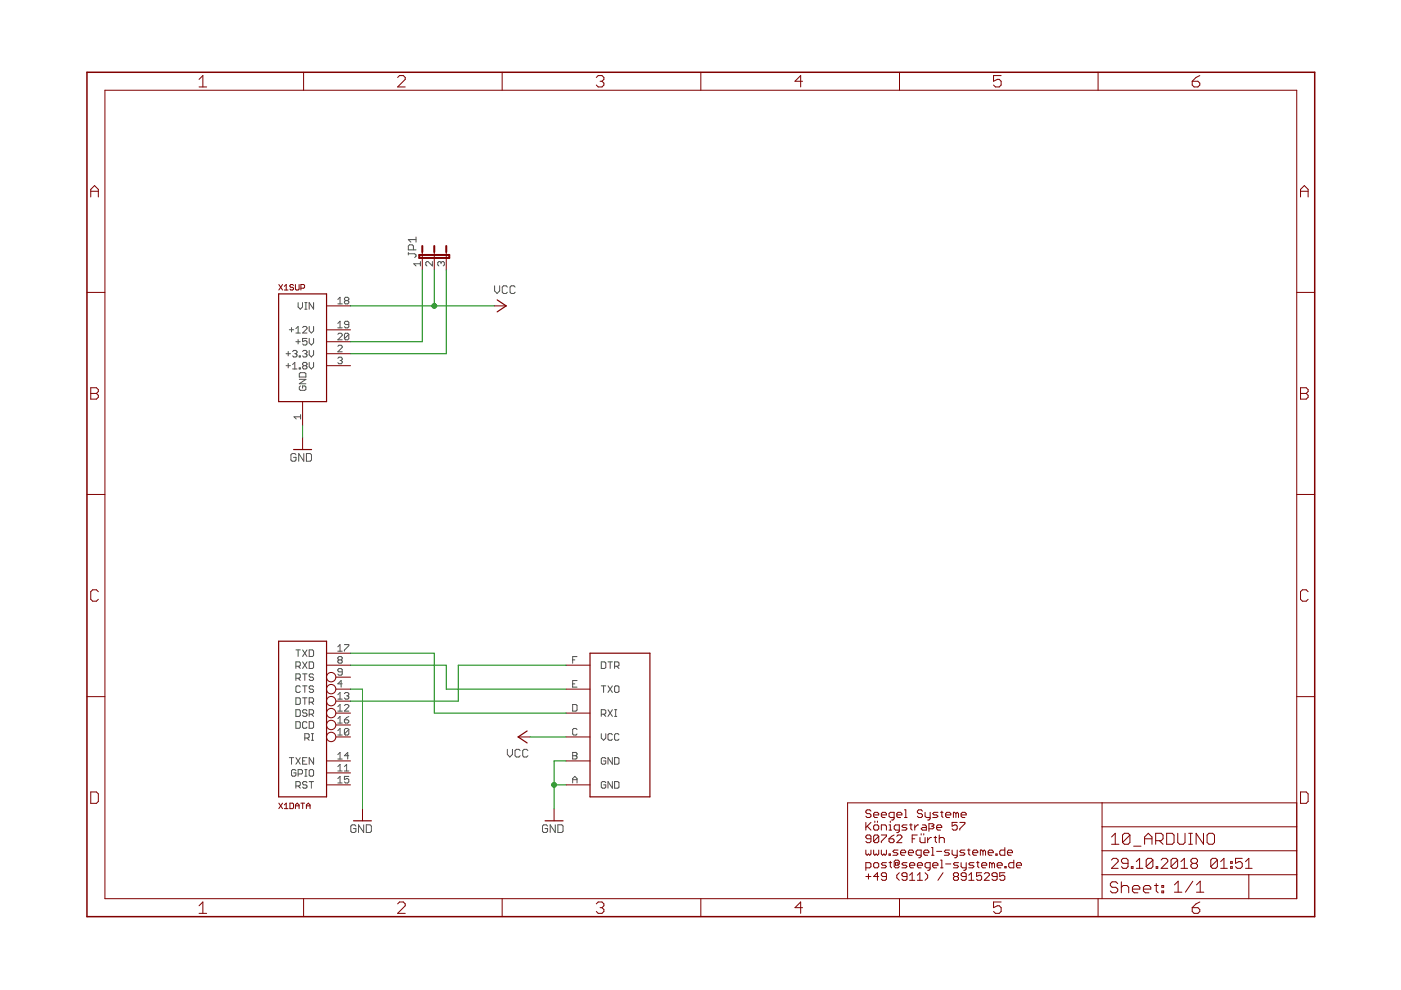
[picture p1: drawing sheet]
<?xml version="1.0" encoding="utf-8"?>
<!DOCTYPE eagle SYSTEM "eagle.dtd">
<eagle version="7.6.0">
<drawing>
<settings>
<setting alwaysvectorfont="yes"/>
<setting verticaltext="up"/>
</settings>
<grid distance="0.1" unitdist="inch" unit="inch" style="lines" multiple="1" display="no" altdistance="0.01" altunitdist="inch" altunit="inch"/>
<schematic xreflabel="%F%N" xrefpart="/%S.%C%R">
<libraries>
<library name="frames">
<symbols>
<symbol name="A4L-LOC">
<wire x1="256.54" y1="3.81" x2="256.54" y2="8.89" width="0.1016" layer="94"/>
<wire x1="256.54" y1="8.89" x2="256.54" y2="13.97" width="0.1016" layer="94"/>
<wire x1="256.54" y1="13.97" x2="256.54" y2="19.05" width="0.1016" layer="94"/>
<wire x1="256.54" y1="19.05" x2="256.54" y2="24.13" width="0.1016" layer="94"/>
<wire x1="161.29" y1="3.81" x2="161.29" y2="24.13" width="0.1016" layer="94"/>
<wire x1="161.29" y1="24.13" x2="215.265" y2="24.13" width="0.1016" layer="94"/>
<wire x1="215.265" y1="24.13" x2="256.54" y2="24.13" width="0.1016" layer="94"/>
<wire x1="246.38" y1="3.81" x2="246.38" y2="8.89" width="0.1016" layer="94"/>
<wire x1="246.38" y1="8.89" x2="256.54" y2="8.89" width="0.1016" layer="94"/>
<wire x1="246.38" y1="8.89" x2="215.265" y2="8.89" width="0.1016" layer="94"/>
<wire x1="215.265" y1="8.89" x2="215.265" y2="3.81" width="0.1016" layer="94"/>
<wire x1="215.265" y1="8.89" x2="215.265" y2="13.97" width="0.1016" layer="94"/>
<wire x1="215.265" y1="13.97" x2="256.54" y2="13.97" width="0.1016" layer="94"/>
<wire x1="215.265" y1="13.97" x2="215.265" y2="19.05" width="0.1016" layer="94"/>
<wire x1="215.265" y1="19.05" x2="256.54" y2="19.05" width="0.1016" layer="94"/>
<wire x1="215.265" y1="19.05" x2="215.265" y2="24.13" width="0.1016" layer="94"/>
<text x="217.17" y="15.24" size="2.54" layer="94">&gt;DRAWING_NAME</text>
<text x="217.17" y="10.16" size="2.286" layer="94">&gt;LAST_DATE_TIME</text>
<text x="230.505" y="5.08" size="2.54" layer="94">&gt;SHEET</text>
<text x="216.916" y="4.953" size="2.54" layer="94">Sheet:</text>
<frame x1="0" y1="0" x2="260.35" y2="179.07" columns="6" rows="4" layer="94"/>
</symbol>
</symbols>
<devicesets>
<deviceset name="A4L-LOC" prefix="FRAME" uservalue="yes">
<gates>
<gate name="G$1" symbol="A4L-LOC" x="0" y="0"/>
</gates>
<devices>
<device name="">
<technologies>
<technology name=""/>
</technologies>
</device>
</devices>
</deviceset>
</devicesets>
</library>
<library name="supply1">
<symbols>
<symbol name="GND">
<wire x1="-1.905" y1="0" x2="1.905" y2="0" width="0.254" layer="94"/>
<text x="-2.54" y="-2.54" size="1.778" layer="96">&gt;VALUE</text>
<pin name="GND" x="0" y="2.54" visible="off" length="short" direction="sup" rot="R270"/>
</symbol>
<symbol name="VCC">
<wire x1="1.27" y1="-1.905" x2="0" y2="0" width="0.254" layer="94"/>
<wire x1="0" y1="0" x2="-1.27" y2="-1.905" width="0.254" layer="94"/>
<text x="-2.54" y="-2.54" size="1.778" layer="96" rot="R90">&gt;VALUE</text>
<pin name="VCC" x="0" y="-2.54" visible="off" length="short" direction="sup" rot="R90"/>
</symbol>
</symbols>
<devicesets>
<deviceset name="GND" prefix="GND">
<gates>
<gate name="1" symbol="GND" x="0" y="0"/>
</gates>
<devices>
<device name="">
<technologies>
<technology name=""/>
</technologies>
</device>
</devices>
</deviceset>
<deviceset name="VCC" prefix="P+">
<gates>
<gate name="VCC" symbol="VCC" x="0" y="0"/>
</gates>
<devices>
<device name="">
<technologies>
<technology name=""/>
</technologies>
</device>
</devices>
</deviceset>
</devicesets>
</library>
<library name="AllSerialv2">
<symbols>
<symbol name="ALLSERIALDATA_SLAVE">
<pin name="TXD" x="10.16" y="15.24" length="middle" direction="out" rot="R180"/>
<pin name="RXD" x="10.16" y="12.7" length="middle" direction="in" rot="R180"/>
<pin name="CTS" x="10.16" y="7.62" length="middle" direction="in" function="dot" rot="R180"/>
<pin name="RTS" x="10.16" y="10.16" length="middle" direction="out" function="dot" rot="R180"/>
<pin name="DTR" x="10.16" y="5.08" length="middle" direction="out" function="dot" rot="R180"/>
<pin name="DSR" x="10.16" y="2.54" length="middle" direction="in" function="dot" rot="R180"/>
<pin name="DCD" x="10.16" y="0" length="middle" direction="in" function="dot" rot="R180"/>
<pin name="RI" x="10.16" y="-2.54" length="middle" direction="in" function="dot" rot="R180"/>
<pin name="TXEN" x="10.16" y="-7.62" length="middle" direction="out" rot="R180"/>
<pin name="GPIO" x="10.16" y="-10.16" length="middle" rot="R180"/>
<wire x1="5.08" y1="17.78" x2="-5.08" y2="17.78" width="0.254" layer="94"/>
<wire x1="-5.08" y1="17.78" x2="-5.08" y2="-15.24" width="0.254" layer="94"/>
<wire x1="-5.08" y1="-15.24" x2="5.08" y2="-15.24" width="0.254" layer="94"/>
<wire x1="5.08" y1="-15.24" x2="5.08" y2="17.78" width="0.254" layer="94"/>
<pin name="RST" x="10.16" y="-12.7" length="middle" rot="R180"/>
<text x="-5.08" y="-17.78" size="1.27" layer="94">&gt;NAME</text>
</symbol>
<symbol name="ALLSERIALSUP">
<pin name="GND" x="0" y="-15.24" length="middle" rot="R90"/>
<pin name="+1.8V" x="10.16" y="-2.54" length="middle" rot="R180"/>
<pin name="+3.3V" x="10.16" y="0" length="middle" rot="R180"/>
<pin name="+5V" x="10.16" y="2.54" length="middle" rot="R180"/>
<pin name="+12V" x="10.16" y="5.08" length="middle" rot="R180"/>
<pin name="VIN" x="10.16" y="10.16" length="middle" rot="R180"/>
<wire x1="5.08" y1="12.7" x2="-5.08" y2="12.7" width="0.254" layer="94"/>
<wire x1="-5.08" y1="12.7" x2="-5.08" y2="-10.16" width="0.254" layer="94"/>
<wire x1="-5.08" y1="-10.16" x2="5.08" y2="-10.16" width="0.254" layer="94"/>
<wire x1="5.08" y1="-10.16" x2="5.08" y2="12.7" width="0.254" layer="94"/>
<text x="-5.08" y="13.462" size="1.27" layer="94">&gt;NAME</text>
</symbol>
<symbol name="ALLSERIALUSB">
<pin name="D-" x="10.16" y="-2.54" length="middle" rot="R180"/>
<pin name="D+" x="10.16" y="0" length="middle" rot="R180"/>
<pin name="VUSB" x="10.16" y="2.54" length="middle" rot="R180"/>
<wire x1="5.08" y1="5.08" x2="-5.08" y2="5.08" width="0.254" layer="94"/>
<wire x1="-5.08" y1="5.08" x2="-5.08" y2="-5.08" width="0.254" layer="94"/>
<wire x1="-5.08" y1="-5.08" x2="5.08" y2="-5.08" width="0.254" layer="94"/>
<wire x1="5.08" y1="-5.08" x2="5.08" y2="5.08" width="0.254" layer="94"/>
<text x="-5.08" y="5.842" size="1.27" layer="94">&gt;NAME</text>
</symbol>
</symbols>
<devicesets>
<deviceset name="ALLSERIALSLAVE" prefix="X">
<gates>
<gate name="DATA" symbol="ALLSERIALDATA_SLAVE" x="0" y="0"/>
<gate name="SUP" symbol="ALLSERIALSUP" x="0" y="-35.56" addlevel="always"/>
<gate name="USB" symbol="ALLSERIALUSB" x="0" y="-63.5" addlevel="request"/>
</gates>
<devices>
<device name="" package="DAUGHTER-THT">
<connects>
<connect gate="DATA" pin="CTS" pad="4"/>
<connect gate="DATA" pin="DCD" pad="16"/>
<connect gate="DATA" pin="DSR" pad="12"/>
<connect gate="DATA" pin="DTR" pad="13"/>
<connect gate="DATA" pin="GPIO" pad="11"/>
<connect gate="DATA" pin="RI" pad="10"/>
<connect gate="DATA" pin="RST" pad="15"/>
<connect gate="DATA" pin="RTS" pad="9"/>
<connect gate="DATA" pin="RXD" pad="8"/>
<connect gate="DATA" pin="TXD" pad="17"/>
<connect gate="DATA" pin="TXEN" pad="14"/>
<connect gate="SUP" pin="+1.8V" pad="3"/>
<connect gate="SUP" pin="+12V" pad="19"/>
<connect gate="SUP" pin="+3.3V" pad="2"/>
<connect gate="SUP" pin="+5V" pad="20"/>
<connect gate="SUP" pin="GND" pad="1"/>
<connect gate="SUP" pin="VIN" pad="18"/>
<connect gate="USB" pin="D+" pad="6"/>
<connect gate="USB" pin="D-" pad="5"/>
<connect gate="USB" pin="VUSB" pad="7"/>
</connects>
<technologies>
<technology name=""/>
</technologies>
</device>
</devices>
</deviceset>
</devicesets>
</library>
<library name="SeeSys">
<symbols>
<symbol name="ARDUINO_PROMINI">
<pin name="GND" x="-10.16" y="0" length="middle"/>
<pin name="GND@1" x="-10.16" y="5.08" length="middle"/>
<pin name="VCC" x="-10.16" y="10.16" length="middle"/>
<pin name="RXI" x="-10.16" y="15.24" length="middle"/>
<pin name="TXO" x="-10.16" y="20.32" length="middle"/>
<pin name="DTR" x="-10.16" y="25.4" length="middle"/>
<wire x1="-5.08" y1="27.94" x2="7.62" y2="27.94" width="0.254" layer="94"/>
<wire x1="7.62" y1="27.94" x2="7.62" y2="-2.54" width="0.254" layer="94"/>
<wire x1="7.62" y1="-2.54" x2="-5.08" y2="-2.54" width="0.254" layer="94"/>
<wire x1="-5.08" y1="-2.54" x2="-5.08" y2="27.94" width="0.254" layer="94"/>
</symbol>
</symbols>
<devicesets>
<deviceset name="ARDUINO_PROMINI" prefix="M">
<gates>
<gate name="G$1" symbol="ARDUINO_PROMINI" x="0" y="-12.7"/>
</gates>
<devices>
<device name="" package="ARDUINO_PROMINI">
<connects>
<connect gate="G$1" pin="DTR" pad="F"/>
<connect gate="G$1" pin="GND" pad="A"/>
<connect gate="G$1" pin="GND@1" pad="B"/>
<connect gate="G$1" pin="RXI" pad="D"/>
<connect gate="G$1" pin="TXO" pad="E"/>
<connect gate="G$1" pin="VCC" pad="C"/>
</connects>
<technologies>
<technology name=""/>
</technologies>
</device>
</devices>
</deviceset>
</devicesets>
</library>
<library name="jumper">
<symbols>
<symbol name="JP3E">
<wire x1="2.54" y1="0" x2="2.54" y2="1.27" width="0.1524" layer="94"/>
<wire x1="0" y1="0" x2="0" y2="1.27" width="0.1524" layer="94"/>
<wire x1="-2.54" y1="0" x2="-2.54" y2="1.27" width="0.1524" layer="94"/>
<wire x1="2.54" y1="2.54" x2="2.54" y2="1.27" width="0.4064" layer="94"/>
<wire x1="0" y1="2.54" x2="0" y2="1.27" width="0.4064" layer="94"/>
<wire x1="-2.54" y1="2.54" x2="-2.54" y2="1.27" width="0.4064" layer="94"/>
<wire x1="-3.175" y1="0" x2="3.175" y2="0" width="0.4064" layer="94"/>
<wire x1="3.175" y1="0" x2="3.175" y2="0.635" width="0.4064" layer="94"/>
<wire x1="3.175" y1="0.635" x2="-3.175" y2="0.635" width="0.4064" layer="94"/>
<wire x1="-3.175" y1="0.635" x2="-3.175" y2="0" width="0.4064" layer="94"/>
<text x="-3.81" y="0" size="1.778" layer="95" rot="R90">&gt;NAME</text>
<text x="5.715" y="0" size="1.778" layer="96" rot="R90">&gt;VALUE</text>
<pin name="1" x="-2.54" y="-2.54" visible="pad" length="short" direction="pas" rot="R90"/>
<pin name="2" x="0" y="-2.54" visible="pad" length="short" direction="pas" rot="R90"/>
<pin name="3" x="2.54" y="-2.54" visible="pad" length="short" direction="pas" rot="R90"/>
</symbol>
</symbols>
<devicesets>
<deviceset name="JP2E" prefix="JP" uservalue="yes">
<gates>
<gate name="1" symbol="JP3E" x="0" y="0"/>
</gates>
<devices>
<device name="" package="JP2">
<connects>
<connect gate="1" pin="1" pad="1"/>
<connect gate="1" pin="2" pad="2"/>
<connect gate="1" pin="3" pad="3"/>
</connects>
<technologies>
<technology name=""/>
</technologies>
</device>
</devices>
</deviceset>
</devicesets>
</library>
</libraries>
<attributes>
</attributes>
<variantdefs>
</variantdefs>
<classes>
<class number="0" name="default" width="0" drill="0">
</class>
</classes>
<parts>
<part name="FRAME4" library="frames" deviceset="A4L-LOC" device=""/>
<part name="GND1" library="supply1" deviceset="GND" device=""/>
<part name="X1" library="AllSerialv2" deviceset="ALLSERIALSLAVE" device=""/>
<part name="M1" library="SeeSys" deviceset="ARDUINO_PROMINI" device=""/>
<part name="GND2" library="supply1" deviceset="GND" device=""/>
<part name="GND3" library="supply1" deviceset="GND" device=""/>
<part name="JP1" library="jumper" deviceset="JP2E" device=""/>
<part name="P+1" library="supply1" deviceset="VCC" device=""/>
<part name="P+2" library="supply1" deviceset="VCC" device=""/>
</parts>
<sheets>
<sheet>
<plain>
<text x="165.1" y="7.62" size="1.778" layer="94">Seegel Systeme
Königstraße 57
90762 Fürth
www.seegel-systeme.de
post@seegel-systeme.de
+49 (911) / 8915295</text>
</plain>
<instances>
<instance part="FRAME4" gate="G$1" x="0" y="0"/>
<instance part="GND1" gate="1" x="45.72" y="99.06"/>
<instance part="X1" gate="DATA" x="45.72" y="40.64"/>
<instance part="X1" gate="SUP" x="45.72" y="119.38"/>
<instance part="M1" gate="G$1" x="111.76" y="27.94"/>
<instance part="GND2" gate="1" x="58.42" y="20.32"/>
<instance part="GND3" gate="1" x="99.06" y="20.32"/>
<instance part="JP1" gate="1" x="73.66" y="139.7"/>
<instance part="P+1" gate="VCC" x="88.9" y="129.54" rot="R270"/>
<instance part="P+2" gate="VCC" x="91.44" y="38.1" rot="R90"/>
</instances>
<busses>
</busses>
<nets>
<net name="GND" class="0">
<segment>
<wire x1="45.72" y1="101.6" x2="45.72" y2="104.14" width="0.1524" layer="91"/>
<pinref part="GND1" gate="1" pin="GND"/>
<pinref part="X1" gate="SUP" pin="GND"/>
</segment>
<segment>
<pinref part="M1" gate="G$1" pin="GND@1"/>
<pinref part="GND3" gate="1" pin="GND"/>
<wire x1="101.6" y1="33.02" x2="99.06" y2="33.02" width="0.1524" layer="91"/>
<wire x1="99.06" y1="33.02" x2="99.06" y2="27.94" width="0.1524" layer="91"/>
<pinref part="M1" gate="G$1" pin="GND"/>
<wire x1="99.06" y1="27.94" x2="99.06" y2="22.86" width="0.1524" layer="91"/>
<wire x1="101.6" y1="27.94" x2="99.06" y2="27.94" width="0.1524" layer="91"/>
<junction x="99.06" y="27.94"/>
</segment>
<segment>
<pinref part="X1" gate="DATA" pin="CTS"/>
<pinref part="GND2" gate="1" pin="GND"/>
<wire x1="55.88" y1="48.26" x2="58.42" y2="48.26" width="0.1524" layer="91"/>
<wire x1="58.42" y1="48.26" x2="58.42" y2="22.86" width="0.1524" layer="91"/>
</segment>
</net>
<net name="N$1" class="0">
<segment>
<pinref part="X1" gate="DATA" pin="TXD"/>
<wire x1="55.88" y1="55.88" x2="73.66" y2="55.88" width="0.1524" layer="91"/>
<wire x1="73.66" y1="55.88" x2="73.66" y2="43.18" width="0.1524" layer="91"/>
<pinref part="M1" gate="G$1" pin="RXI"/>
<wire x1="73.66" y1="43.18" x2="101.6" y2="43.18" width="0.1524" layer="91"/>
</segment>
</net>
<net name="N$2" class="0">
<segment>
<pinref part="X1" gate="DATA" pin="RXD"/>
<wire x1="55.88" y1="53.34" x2="76.2" y2="53.34" width="0.1524" layer="91"/>
<wire x1="76.2" y1="53.34" x2="76.2" y2="48.26" width="0.1524" layer="91"/>
<pinref part="M1" gate="G$1" pin="TXO"/>
<wire x1="76.2" y1="48.26" x2="101.6" y2="48.26" width="0.1524" layer="91"/>
</segment>
</net>
<net name="N$11" class="0">
<segment>
<pinref part="X1" gate="DATA" pin="DTR"/>
<wire x1="55.88" y1="45.72" x2="78.74" y2="45.72" width="0.1524" layer="91"/>
<wire x1="78.74" y1="45.72" x2="78.74" y2="53.34" width="0.1524" layer="91"/>
<pinref part="M1" gate="G$1" pin="DTR"/>
<wire x1="78.74" y1="53.34" x2="101.6" y2="53.34" width="0.1524" layer="91"/>
</segment>
</net>
<net name="N$279" class="0">
<segment>
<pinref part="X1" gate="SUP" pin="+5V"/>
<pinref part="JP1" gate="1" pin="1"/>
<wire x1="55.88" y1="121.92" x2="71.12" y2="121.92" width="0.1524" layer="91"/>
<wire x1="71.12" y1="121.92" x2="71.12" y2="137.16" width="0.1524" layer="91"/>
</segment>
</net>
<net name="N$280" class="0">
<segment>
<pinref part="X1" gate="SUP" pin="+3.3V"/>
<pinref part="JP1" gate="1" pin="3"/>
<wire x1="55.88" y1="119.38" x2="76.2" y2="119.38" width="0.1524" layer="91"/>
<wire x1="76.2" y1="119.38" x2="76.2" y2="137.16" width="0.1524" layer="91"/>
</segment>
</net>
<net name="VCC" class="0">
<segment>
<pinref part="X1" gate="SUP" pin="VIN"/>
<pinref part="JP1" gate="1" pin="2"/>
<wire x1="55.88" y1="129.54" x2="73.66" y2="129.54" width="0.1524" layer="91"/>
<wire x1="73.66" y1="129.54" x2="73.66" y2="137.16" width="0.1524" layer="91"/>
<wire x1="73.66" y1="129.54" x2="86.36" y2="129.54" width="0.1524" layer="91"/>
<junction x="73.66" y="129.54"/>
<pinref part="P+1" gate="VCC" pin="VCC"/>
</segment>
<segment>
<pinref part="P+2" gate="VCC" pin="VCC"/>
<pinref part="M1" gate="G$1" pin="VCC"/>
<wire x1="93.98" y1="38.1" x2="101.6" y2="38.1" width="0.1524" layer="91"/>
</segment>
</net>
</nets>
</sheet>
</sheets>
</schematic>
</drawing>
<compatibility>
<note version="6.3" minversion="6.2.2" severity="warning">
Since Version 6.2.2 text objects can contain more than one line,
which will not be processed correctly with this version.
</note>
</compatibility>
</eagle>
